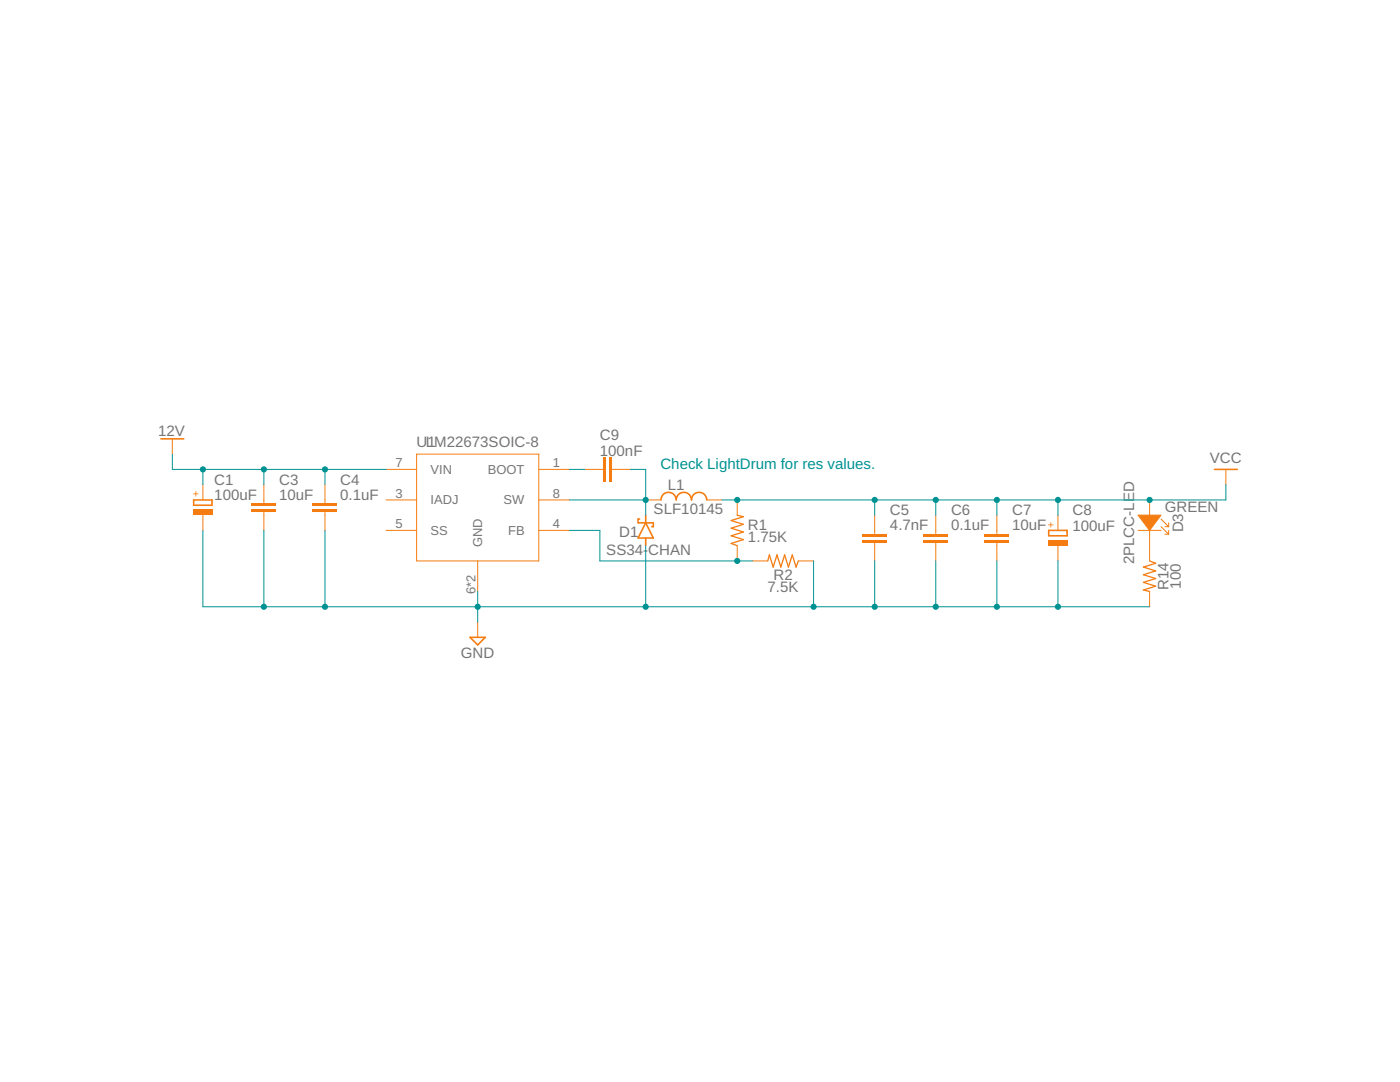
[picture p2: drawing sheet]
<svg xmlns="http://www.w3.org/2000/svg" width="279mm" height="216mm" viewBox="0 0 279 216" stroke-linecap="round" stroke-linejoin="round" font-family="sans-serif">
<path d="M34.4 87.6v3M77 93.7h6.1M77 99.8h6.1M83.1 90.6h24.4v21.3h-24.4zM107.5 93.7h6.1M107.5 99.8h6.1M77 105.8h6.1M95.3 111.9v6.1M107.5 105.8h6.1M95.3 124.1v3.1" fill="none" stroke="#f57c10" stroke-width=".2"/>
<path d="M32.1 87.6h4.6M38.7 99.8h3.6v1h-3.6zM93.8 127.2h3.1l-1.6 1.5z" fill="none" stroke="#f57c10" stroke-width=".32"/>
<path d="M38.5 101.7h4v1.1h-4z" fill-rule="evenodd" fill="#f57c10"/>
<path d="M38.5 101.7h4v1.1h-4zM38.5 101.7v1.1h4v-1.1z" fill="#f57c10"/>
<path d="M40.5 96.7v3.1M40.5 102.8v3" fill="none" stroke="#f57c10" stroke-width=".2"/>
<g fill="#f57c10">
<path d="M50.2 101.6h4.9v.6h-4.9z" fill-rule="evenodd"/>
<path d="M50.2 100.4h4.9v.6h-4.9z" fill-rule="evenodd"/>
</g>
<g fill="#f57c10">
<path d="M50.2 101.6h4.9v.6h-4.9zM50.2 101.6v.6h4.9v-.6z"/>
<path d="M50.2 100.4h4.9v.6h-4.9zM50.2 100.4v.6h4.9v-.6z"/>
</g>
<path d="M52.7 96.7v3.7M52.7 102.2v3.6" fill="none" stroke="#f57c10" stroke-width=".2"/>
<g fill="#f57c10">
<path d="M62.4 101.6h4.9v.6h-4.9z" fill-rule="evenodd"/>
<path d="M62.4 100.4h4.9v.6h-4.9z" fill-rule="evenodd"/>
</g>
<g fill="#f57c10">
<path d="M62.4 101.6h4.9v.6h-4.9zM62.4 101.6v.6h4.9v-.6z"/>
<path d="M62.4 100.4h4.9v.6h-4.9zM62.4 100.4v.6h4.9v-.6z"/>
</g>
<path d="M64.9 96.7v3.7M64.9 102.2v3.6" fill="none" stroke="#f57c10" stroke-width=".2"/>
<g fill="#f57c10">
<path d="M172.1 107.7h4.9v.6h-4.9z" fill-rule="evenodd"/>
<path d="M172.1 106.5h4.9v.6h-4.9z" fill-rule="evenodd"/>
</g>
<g fill="#f57c10">
<path d="M172.1 107.7h4.9v.6h-4.9zM172.1 107.7v.6h4.9v-.6z"/>
<path d="M172.1 106.5h4.9v.6h-4.9zM172.1 106.5v.6h4.9v-.6z"/>
</g>
<path d="M174.6 102.8v3.6M174.6 108.3v3.6" fill="none" stroke="#f57c10" stroke-width=".2"/>
<g fill="#f57c10">
<path d="M184.3 107.7h4.9v.6h-4.9z" fill-rule="evenodd"/>
<path d="M184.3 106.5h4.9v.6h-4.9z" fill-rule="evenodd"/>
</g>
<g fill="#f57c10">
<path d="M184.3 107.7h4.9v.6h-4.9zM184.3 107.7v.6h4.9v-.6z"/>
<path d="M184.3 106.5h4.9v.6h-4.9zM184.3 106.5v.6h4.9v-.6z"/>
</g>
<path d="M186.8 102.8v3.6M186.8 108.3v3.6" fill="none" stroke="#f57c10" stroke-width=".2"/>
<g fill="#f57c10">
<path d="M196.5 107.7h4.9v.6h-4.9z" fill-rule="evenodd"/>
<path d="M196.5 106.5h4.9v.6h-4.9z" fill-rule="evenodd"/>
</g>
<g fill="#f57c10">
<path d="M196.5 107.7h4.9v.6h-4.9zM196.5 107.7v.6h4.9v-.6z"/>
<path d="M196.5 106.5h4.9v.6h-4.9zM196.5 106.5v.6h4.9v-.6z"/>
</g>
<path d="M198.9 102.8v3.6M198.9 108.3v3.6" fill="none" stroke="#f57c10" stroke-width=".2"/>
<path d="M209.3 105.8h3.7v1.1h-3.7z" fill="none" stroke="#f57c10" stroke-width=".32"/>
<path d="M209.1 107.8h4v1.1h-4z" fill-rule="evenodd" fill="#f57c10"/>
<path d="M209.1 107.8h4v1.1h-4zM209.1 107.8v1.1h4v-1.1z" fill="#f57c10"/>
<path d="M128.9 99.8h3M141.1 99.8h3M147.1 99.8v3M147.1 108.9v3M150.2 111.9h3M159.3 111.9h3.1M211.1 102.8v3M211.1 108.9v3" fill="none" stroke="#f57c10" stroke-width=".2"/>
<path d="M147.1 102.8l1.3 .3-2.5 .8 2.5 .7-2.5 .8 2.5 .8-2.5 .7 2.5 .8-2.5 .7 1.2 .5M153.2 111.9l.3-1.2 .8 2.5 .8-2.5 .7 2.5 .8-2.5 .8 2.5 .7-2.5 .8 2.5 .4-1.3" fill="none" stroke="#f57c10" stroke-width=".25"/>
<path d="M131.9 99.8a1.52 1.52 0 0 1 1.5-1.6 1.52 1.52 0 0 1 1.6 1.6 1.52 1.52 0 0 1 1.5-1.6 1.52 1.52 0 0 1 1.5 1.6 1.52 1.52 0 0 1 1.5-1.6 1.52 1.52 0 0 1 1.6 1.6M127.6 103.6h-.3v.7h3.1v.8h-.3M128.9 104.3l1.5 3.1h-3.1zM128.9 102.8v1.5M128.9 107.4v1.5" fill="none" stroke="#f57c10" stroke-width=".32"/>
<g fill="#f57c10">
<path d="M121.6 91.2h.6v4.9h-.6z" fill-rule="evenodd"/>
<path d="M120.3 91.2h.6v4.9h-.6z" fill-rule="evenodd"/>
</g>
<g fill="#f57c10">
<path d="M121.6 91.2h.6v4.9h-.6zM121.6 91.2v4.9h.6v-4.9z"/>
<path d="M120.3 91.2h.6v4.9h-.6zM120.3 91.2v4.9h.6v-4.9z"/>
</g>
<g fill="none" stroke="#f57c10" stroke-width=".2">
<path d="M116.7 93.7h3.6M122.2 93.7h3.6M229.4 99.8v3M244.6 93.7v3M227.1 105.8h4.6M229.4 105.8v6.1M229.4 118v3.1M231.7 105.1l1.5 1.5M231.7 103.6l1.5 1.5M232.5 106.6h.7M232.5 105.1h.7M233.2 104.3v.8"/>
<path d="M233.2 105.8v.8"/>
</g>
<path d="M242.4 93.7h4.5" fill="none" stroke="#f57c10" stroke-width=".32"/>
<path d="M227.1 102.8h4.6l-2.3 3z" fill="#f57c10" stroke="#f57c10" stroke-width=".2"/>
<path d="M229.4 111.9l1.2 .5-2.4 .8 2.4 .7-2.4 .8 2.4 .7-2.4 .8 2.4 .8-2.4 .7 1.2 .3" fill="none" stroke="#f57c10" stroke-width=".25"/>
<path d="M125.8 93.7h3.1v9.1" fill="none" stroke="#009292" stroke-width=".2"/>
<circle cx="128.9" cy="99.8" r=".61" fill="#009292"/>
<path d="M128.2 99.8a.65 .65 0 0 1 1.3 0 .65 .65 0 0 1-1.3 0zM128.2 99.8a.65 .65 0 0 0 1.3 0 .65 .65 0 0 0-1.3 0z" fill="#009292"/>
<path d="M113.6 99.8h15.3M174.6 99.8v3M186.8 99.8v3M198.9 99.8v3M211.1 99.8v3M244.6 96.7v3.1h-100.5" fill="none" stroke="#009292" stroke-width=".2"/>
<g fill="#009292">
<circle cx="147.1" cy="99.8" r=".61"/>
<circle cx="174.6" cy="99.8" r=".61"/>
<circle cx="186.8" cy="99.8" r=".61"/>
<circle cx="198.9" cy="99.8" r=".61"/>
<circle cx="211.1" cy="99.8" r=".61"/>
<circle cx="229.4" cy="99.8" r=".61"/>
</g>
<g fill="#009292">
<path d="M146.5 99.8a.61 .61 0 0 1 1.2 0 .61 .61 0 0 1-1.2 0zM146.5 99.8a.61 .61 0 0 0 1.2 0 .61 .61 0 0 0-1.2 0z"/>
<path d="M173.9 99.8a.65 .65 0 0 1 1.3 0 .65 .65 0 0 1-1.3 0zM173.9 99.8a.65 .65 0 0 0 1.3 0 .65 .65 0 0 0-1.3 0z"/>
<path d="M186.1 99.8a.65 .65 0 0 1 1.3 0 .65 .65 0 0 1-1.3 0zM186.1 99.8a.65 .65 0 0 0 1.3 0 .65 .65 0 0 0-1.3 0z"/>
<path d="M198.3 99.8a.65 .65 0 0 1 1.3 0 .65 .65 0 0 1-1.3 0zM198.3 99.8a.65 .65 0 0 0 1.3 0 .65 .65 0 0 0-1.3 0z"/>
<path d="M210.5 99.8a.65 .65 0 0 1 1.3 0 .65 .65 0 0 1-1.3 0zM210.5 99.8a.65 .65 0 0 0 1.3 0 .65 .65 0 0 0-1.3 0z"/>
<path d="M228.8 99.8a.61 .61 0 0 1 1.2 0 .61 .61 0 0 1-1.2 0zM228.8 99.8a.61 .61 0 0 0 1.2 0 .61 .61 0 0 0-1.2 0z"/>
</g>
<path d="M119.7 105.8v6.1h30.5" fill="none" stroke="#009292" stroke-width=".2"/>
<circle cx="147.1" cy="111.9" r=".61" fill="#009292"/>
<path d="M146.5 111.9a.61 .61 0 0 1 1.2 0 .61 .61 0 0 1-1.2 0zM146.5 111.9a.61 .61 0 0 0 1.2 0 .61 .61 0 0 0-1.2 0z" fill="#009292"/>
<path d="M113.6 93.7h3.1M40.5 105.8v15.3h170.6v-9.2M52.7 105.8v15.3M64.9 105.8v15.3M95.3 118v6.1M113.6 105.8h6.1M128.9 108.9v12.2M162.4 111.9v9.2M174.6 111.9v9.2M186.8 111.9v9.2M198.9 111.9v9.2" fill="none" stroke="#009292" stroke-width=".2"/>
<g fill="#009292">
<circle cx="95.3" cy="121.1" r=".61"/>
<circle cx="128.9" cy="121.1" r=".61"/>
<circle cx="162.4" cy="121.1" r=".61"/>
<circle cx="198.9" cy="121.1" r=".61"/>
<circle cx="186.8" cy="121.1" r=".61"/>
<circle cx="174.6" cy="121.1" r=".61"/>
<circle cx="64.9" cy="121.1" r=".61"/>
<circle cx="52.7" cy="121.1" r=".61"/>
</g>
<g fill="#009292">
<path d="M94.7 121.1a.61 .61 0 0 1 1.2 0 .61 .61 0 0 1-1.2 0zM94.7 121.1a.61 .61 0 0 0 1.2 0 .61 .61 0 0 0-1.2 0z"/>
<path d="M128.2 121.1a.65 .65 0 0 1 1.3 0 .65 .65 0 0 1-1.3 0zM128.2 121.1a.65 .65 0 0 0 1.3 0 .65 .65 0 0 0-1.3 0z"/>
<path d="M161.8 121.1a.61 .61 0 0 1 1.2 0 .61 .61 0 0 1-1.2 0zM161.8 121.1a.61 .61 0 0 0 1.2 0 .61 .61 0 0 0-1.2 0z"/>
<path d="M198.3 121.1a.65 .65 0 0 1 1.3 0 .65 .65 0 0 1-1.3 0zM198.3 121.1a.65 .65 0 0 0 1.3 0 .65 .65 0 0 0-1.3 0z"/>
<path d="M186.1 121.1a.65 .65 0 0 1 1.3 0 .65 .65 0 0 1-1.3 0zM186.1 121.1a.65 .65 0 0 0 1.3 0 .65 .65 0 0 0-1.3 0z"/>
<path d="M173.9 121.1a.65 .65 0 0 1 1.3 0 .65 .65 0 0 1-1.3 0zM173.9 121.1a.65 .65 0 0 0 1.3 0 .65 .65 0 0 0-1.3 0z"/>
<path d="M64.2 121.1a.65 .65 0 0 1 1.3 0 .65 .65 0 0 1-1.3 0zM64.2 121.1a.65 .65 0 0 0 1.3 0 .65 .65 0 0 0-1.3 0z"/>
<path d="M52 121.1a.65 .65 0 0 1 1.3 0 .65 .65 0 0 1-1.3 0zM52 121.1a.65 .65 0 0 0 1.3 0 .65 .65 0 0 0-1.3 0z"/>
</g>
<path d="M211.1 121.1h18.3" fill="none" stroke="#009292" stroke-width=".2"/>
<circle cx="211.1" cy="121.1" r=".61" fill="#009292"/>
<path d="M210.5 121.1a.65 .65 0 0 1 1.3 0 .65 .65 0 0 1-1.3 0zM210.5 121.1a.65 .65 0 0 0 1.3 0 .65 .65 0 0 0-1.3 0z" fill="#009292"/>
<path d="M34.4 90.6v3.1h42.6M40.5 93.7v3M52.7 93.7v3M64.9 93.7v3" fill="none" stroke="#009292" stroke-width=".2"/>
<g fill="#009292">
<circle cx="40.5" cy="93.7" r=".61"/>
<circle cx="52.7" cy="93.7" r=".61"/>
<circle cx="64.9" cy="93.7" r=".61"/>
</g>
<g fill="#009292">
<path d="M39.9 93.7a.61 .61 0 0 1 1.2 0 .61 .61 0 0 1-1.2 0zM39.9 93.7a.61 .61 0 0 0 1.2 0 .61 .61 0 0 0-1.2 0z"/>
<path d="M52 93.7a.65 .65 0 0 1 1.3 0 .65 .65 0 0 1-1.3 0zM52 93.7a.65 .65 0 0 0 1.3 0 .65 .65 0 0 0-1.3 0z"/>
<path d="M64.2 93.7a.65 .65 0 0 1 1.3 0 .65 .65 0 0 1-1.3 0zM64.2 93.7a.65 .65 0 0 0 1.3 0 .65 .65 0 0 0-1.3 0z"/>
</g>
<g font-size="3" fill="#757575">
<text x="31.6" y="87">12V</text>
<text x="83.1" y="89.1">UL1M22673SOIC-8</text>
<text x="119.7" y="87.9">C9</text>
<text x="119.7" y="90.9">100nF</text>
<text x="241.5" y="92.5">VCC</text>
<text x="42.8" y="99.8">100uF</text>
<text x="42.8" y="96.7">C1</text>
<text x="55.7" y="99.8">10uF</text>
<text x="55.7" y="96.7">C3</text>
<text x="67.9" y="99.8">0.1uF</text>
<text x="67.9" y="96.7">C4</text>
<text x="133.3" y="97.8">L1</text>
<text x="123.6" y="107.1">D1</text>
<text x="130.4" y="102.6">SLF10145</text>
<text x="149.3" y="105.7">R1</text>
<text x="177.6" y="105.8">4.7nF</text>
<text x="177.6" y="102.8">C5</text>
<text x="189.8" y="105.8">0.1uF</text>
<text x="189.8" y="102.8">C6</text>
<text x="202" y="105.8">10uF</text>
<text x="202" y="102.8">C7</text>
<text x="214" y="105.9">100uF</text>
<text x="214" y="102.8">C8</text>
<text x="232.5" y="102.2">GREEN</text>
<text x="236.1" y="106.2" transform="rotate(-90 236.1 106.2)">D3</text>
<text x="121" y="110.7">SS34-</text>
<text x="129.4" y="110.7">CHAN</text>
<text x="149.3" y="108.1">1.75K</text>
<text x="226.4" y="112.6" transform="rotate(-90 226.4 112.6)">2PLCC-LED</text>
<text x="153.2" y="118.2">7.5K</text>
<text x="154.4" y="115.7">R2</text>
<text x="233.2" y="117.8" transform="rotate(-90 233.2 117.8)">R14</text>
<text x="235.7" y="117.5" transform="rotate(-90 235.7 117.5)">100</text>
<text x="92" y="131.3">GND</text>
</g>
<text font-size="3" fill="#009292" x="131.8" y="93.7">Check LightDrum for res values.</text>
<g font-size="2.6" fill="#757575">
<text x="78.9" y="93.2">7</text>
<text x="85.9" y="94.6">VIN</text>
<text x="97.4" y="94.6">BOOT</text>
<text x="110.3" y="93.2">1</text>
<text x="78.9" y="99.3">3</text>
<text x="85.9" y="100.7">IADJ</text>
<text x="100.5" y="100.7">SW</text>
<text x="110.3" y="99.3">8</text>
<text x="78.9" y="105.4">5</text>
<text x="85.9" y="106.8">SS</text>
<text x="101.4" y="106.8">FB</text>
<text x="110.3" y="105.4">4</text>
<text x="96.2" y="109.1" transform="rotate(-90 96.2 109.1)">GND</text>
<text x="94.9" y="118.6" transform="rotate(-90 94.9 118.6)">6*2</text>
</g>
<g font-size="2.1" fill="#f57c10">
<text x="39.8" y="99.3" transform="rotate(-90 39.8 99.3)">+</text>
<text x="210.4" y="105.4" transform="rotate(-90 210.4 105.4)">+</text>
</g>
</svg>
